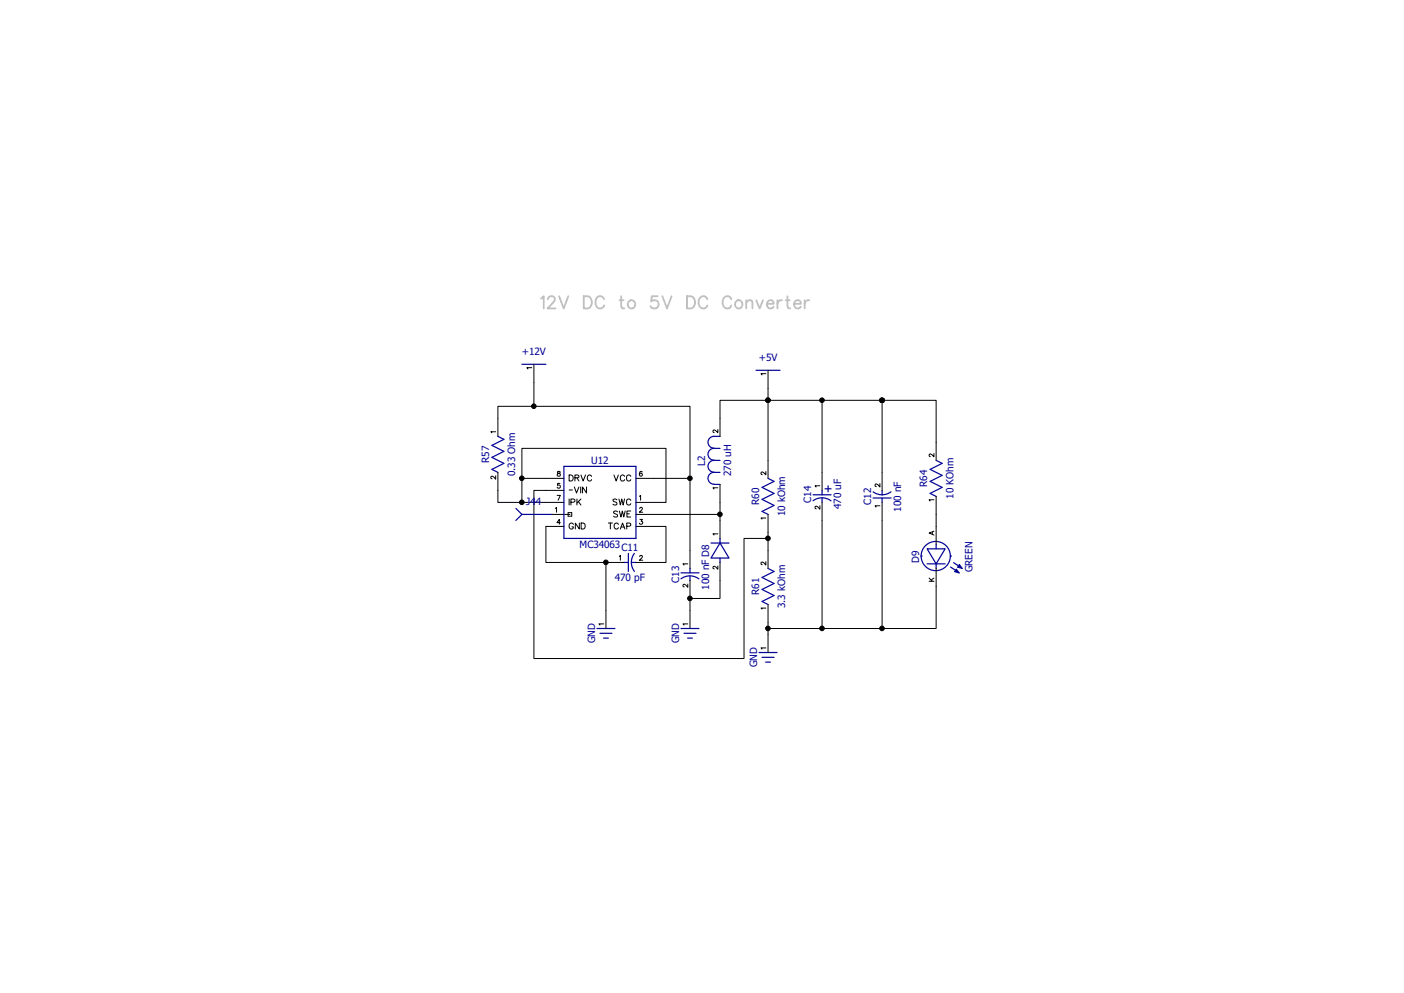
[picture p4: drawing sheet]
<svg xmlns="http://www.w3.org/2000/svg" width="297mm" height="210mm" viewBox="0 0 297 210" stroke-linecap="round" stroke-linejoin="round" font-family="sans-serif">
<path d="M0 0h297v210h-297z" fill-rule="evenodd" fill="#fff" stroke="#fff" stroke-width=".34"/>
<g fill="none" stroke="#c0c0c0" stroke-width=".38">
<path d="M114.4 63.2l.6-.5v2.5M115.9 63.3l.1-.4a.8 .8 0 0 1 1.3 0l.1 .3-.1 .4-1.5 1.6h1.7M118.3 62.7l1 2.5 .9-2.5M123.5 62.7h.8a1.39 1.39 0 0 1 .9 1.2 1.39 1.39 0 0 1-.9 1.3h-.8zM127.8 63.3a.93 .93 0 0 0-1.1-.7 .93 .93 0 0 0-.7 1 1.11 1.11 0 0 0 .2 1.3 1.11 1.11 0 0 0 1.2 .2l.4-.5M131.1 63.5h.8M131.4 62.7v2l.1 .4 .5 .1M139.1 62.7h-1.2l-.1 1.1a.9 .9 0 0 1 1.3-.1 .9 .9 0 0 1-.2 1.4 .9 .9 0 0 1-1.3-.4M140.1 62.7l1 2.5 1-2.5M145.3 62.7h.9a1.39 1.39 0 0 1 .9 1.2 1.39 1.39 0 0 1-.9 1.3h-.9zM149.6 63.3a.96 .96 0 0 0-1-.7 .96 .96 0 0 0-.8 1 1.14 1.14 0 0 0 .2 1.3 1.14 1.14 0 0 0 1.3 .2l.3-.5M154.7 63.3a.93 .93 0 0 0-1.1-.6 .93 .93 0 0 0-.7 .9 1.14 1.14 0 0 0 .2 1.3 1.14 1.14 0 0 0 1.2 .2l.4-.5"/>
<path d="M157.9 64l.6-.5 .6 .1 .1 1.6M157.9 63.5v1.7M160 63.5l.7 1.7 .7-1.7M162.2 64.3h1.5a.72 .72 0 0 0-.8-.8 .72 .72 0 0 0-.7 .8 .79 .79 0 0 0 .5 .9 .79 .79 0 0 0 1-.3M164.5 63.5v1.7M165.4 63.5a.8 .8 0 0 0-.9 .8M166.2 63.5h.8M166.6 62.7v2l.1 .4 .5 .1M168 64.3h1.4a.72 .72 0 0 0-.7-.8 .72 .72 0 0 0-.7 .8 .79 .79 0 0 0 .4 .9 .79 .79 0 0 0 1-.3M170.2 63.5v1.7M171.2 63.5a.8 .8 0 0 0-1 .8"/>
<circle cx="133.6" cy="64.3" r=".86"/>
<circle cx="156.3" cy="64.3" r=".84"/>
</g>
<g fill="none" stroke="#000" stroke-width=".21">
<path d="M112.5 77.8h-1l.2 .2M112.9 77v8.9h-7.6v6.4M162 79h-1l.2 .3M162.5 78.3v6.4h-10.2v7.6M104.9 91.3h-1.1l.3 .2M105.3 99.9v6.4h14M112.9 85.9h33.1v15.3M118 99.7v.3l.4 .2 .1 .2-.1 .3h-.3l-.2-.2 .1-.3 .5-.3-.1-.2zM135.8 99.8v-.1a.45 .45 0 0 0-.6 .5 .45 .45 0 0 0 .6 .4 .33 .33 0 0 0-.1-.5 .33 .33 0 0 0-.4 .3M151.8 90.8v.7l-.8-.6-.1 .1-.1 .3 .3 .2M162 99.7v.7l-.8-.6-.2 .1v.3l.2 .2M173.9 84.7h12.7v19"/>
<path d="M186.2 84.3h.8v.7h-.8zM186.6 84.7h.1M186.6 84.7h11.4v12.7M197.6 95.9v.7l-.8-.6-.2 .1v.3l.2 .2M104.9 100.6v.7l-.8-.6-.3 .2 .1 .3 .2 .1M110.4 101.2v-6.4h30.5v11.5h-6.4M116.8 108.8h3.8M117.5 107.5l.2-.2v1M117.9 104.8h.6l-.4 1M118.4 102.2h-.4l-.1 .5a.35 .35 0 0 1 .6 0 .35 .35 0 0 1-.1 .5 .35 .35 0 0 1-.5-.2M118.5 110.5h-.7l.5-.6v1M119.3 111.3h-3.8v7.7h12.7v13.9"/>
<path d="M119.3 103.7h-6.4v35.6h44.5v-25.4h5.1M119.3 101.2h-8.9v5.1M120.2 108.4h.7v.8h-.7zM120.4 100.5h.4a.68 .68 0 0 1 .5 .6 .68 .68 0 0 1-.5 .6h-.4zM120.4 103.6h.7M120.4 105.5v1.3M120.8 106.2l.8-.1v-.4l-.8-.2v1.3M121.3 110.9a.46 .46 0 0 0-.6-.3 .46 .46 0 0 0-.3 .5v.3a.45 .45 0 0 0 .4 .5 .45 .45 0 0 0 .5-.5h-.3M121.5 103l.5 1.3 .5-1.3M121.6 101h.8v-.4l-.8-.1v1.2M122 105.5v1.3M122 101l.5 .7"/>
<path d="M122.3 106.1l.6 .7M122.6 110.6v1.3l-.9-1.3v1.3M122.9 103v1.3M122.9 100.5l.5 1.2 .5-1.2M122.9 105.5l-.9 .9M122.9 110.6h.5a.68 .68 0 0 1 .4 .7 .68 .68 0 0 1-.4 .6h-.5zM124.1 103v1.3l-.9-1.3v1.3M125.1 100.8a.46 .46 0 0 0-.5-.3 .46 .46 0 0 0-.4 .5v.3a.46 .46 0 0 0 .4 .4 .46 .46 0 0 0 .5-.3M128.2 119h.1M128.2 119h3.8M128.7 110.6h.8M129.1 110.6v1.3"/>
<path d="M129.9 100.5l.4 1.2 .5-1.2M130.5 105.7l-.3-.2-.5 .2 .1 .3 .6 .3 .1 .2v.1l-.3 .2-.5-.2M130.6 108.2l-.3-.1-.5 .1 .1 .4 .6 .2 .1 .2v.2l-.3 .1-.5-.1M130.8 110.9a.46 .46 0 0 0-.5-.3 .46 .46 0 0 0-.4 .5v.3a.46 .46 0 0 0 .4 .5 .46 .46 0 0 0 .5-.3M130.9 105.5l.3 1.3 .3-1.3 .3 1.3 .3-1.3M131 117.7l.2-.2v1M131 108.1l.4 1.2 .3-1.2 .3 1.2 .2-1.2M131.2 111.9l.5-1.3 .5 1.3M131.4 111.5h.6M132.1 100.8a.46 .46 0 0 0-.5-.3 .46 .46 0 0 0-.4 .5v.3a.46 .46 0 0 0 .4 .4 .46 .46 0 0 0 .5-.3M132.6 111.3l.8-.1v-.5l-.8-.1v1.3M132.6 108.7h.5"/>
<path d="M133.4 105.8a.46 .46 0 0 0-.5-.3 .46 .46 0 0 0-.4 .5v.3a.46 .46 0 0 0 .4 .5 .46 .46 0 0 0 .5-.3M133.4 100.8a.46 .46 0 0 0-.5-.3 .46 .46 0 0 0-.4 .5v.3a.46 .46 0 0 0 .4 .4 .46 .46 0 0 0 .5-.3M133.4 108.1h-.8v1.2h.8M134.5 101.2h11.5v19M134.5 108.8h17.8v5.1M134.5 111.3h6.4v7.7h-6.4M135.3 105l.2-.2v1M135.3 117.7l.2-.2h.3l.1 .2-.1 .3-.5 .5h.7M135.3 107.6l.2-.3 .3 .1 .1 .1-.1 .4-.5 .4h.7M135.4 109.9h.5l-.3 .3h.2a.36 .36 0 0 1 0 .6 .36 .36 0 0 1-.5-.1M145.5 119.3h-1l.2 .2M151.8 119.7v.7l-.7-.6-.3 .1 .1 .3 .2 .1"/>
<path d="M151.8 112.9h-1l.2 .3M151.8 103.2h-1l.2 .2M152.3 119v7.6h-6.3M152.3 102.4v6.4M162 109.6h-1l.2 .2M162 118.8v.7l-.7-.6-.3 .1v.3l.2 .1M162.5 101.2v-16.5h11.4v19M162.5 108.8v11.4M173.4 107v.7l-.7-.6-.3 .1 .1 .3 .2 .1M173.4 102.7h-1l.2 .3M173.9 106.3v26.6h-11.4M186.1 102.3v.7l-.7-.6-.3 .1 .1 .3 .2 .1"/>
<path d="M186.1 107h-1l.2 .2M186.6 106.3v26.6h-12.7M197.2 112.5v.5M197.6 112.4l-1 .3 1 .5M197.6 105.7h-1l.2 .3M198 105v10.1M127.7 132h-1l.2 .2M145.5 123.5v.7l-.7-.6-.3 .1v.3l.2 .1M145.5 132h-1l.2 .2M146 122.8v10.1M162 137h-1l.2 .3M162 128.6h-1l.2 .2"/>
<path d="M162.5 127.8v10.2M196.6 122.9h1M196.6 122.3l.6 .6M197.6 122.3l-.6 .4M198 120.2v12.7h-11.4"/>
</g>
<g fill="#000" stroke="#000" stroke-width=".21">
<circle cx="112.9" cy="85.9" r=".49"/>
<circle cx="162.5" cy="84.6" r=".49"/>
<circle cx="173.9" cy="84.6" r=".49"/>
<circle cx="186.6" cy="84.6" r=".49"/>
<circle cx="110.4" cy="101.2" r=".49"/>
<circle cx="110.4" cy="106.2" r=".49"/>
<circle cx="128.2" cy="118.9" r=".49"/>
<circle cx="145.9" cy="101.2" r=".49"/>
<circle cx="152.3" cy="108.8" r=".49"/>
<circle cx="162.5" cy="113.9" r=".49"/>
<circle cx="145.9" cy="126.6" r=".49"/>
<circle cx="162.5" cy="132.9" r=".49"/>
<circle cx="173.9" cy="132.9" r=".49"/>
<circle cx="186.6" cy="132.9" r=".49"/>
</g>
<g fill="none" stroke="#000096" stroke-width=".25">
<path d="M110.4 77h5.1M159.9 78.3h5.1M105.3 92.3l1.3 .6-2.5 1.3 2.5 1.3-2.5 1.2 2.5 1.3-2.5 1.3 1.2 .6M119.3 98.6h15.2v15.3h-15.2zM152.3 92.3h-1.3a1.25 1.25 0 0 0-1.2 1.2 1.25 1.25 0 0 0 1.2 1.3M152.3 94.8h-1.3a1.25 1.25 0 0 0-1.2 1.3 1.25 1.25 0 0 0 1.2 1.2M152.3 97.4h-1.3a1.25 1.25 0 0 0-1.2 1.2 1.25 1.25 0 0 0 1.2 1.3M152.3 99.9h-1.3a1.25 1.25 0 0 0-1.2 1.3 1.25 1.25 0 0 0 1.2 1.2M198 97.4l1.3 .6-2.5 1.3 2.5 1.2-2.5 1.3 2.5 1.3-2.5 1.3 1.2 .6M109.1 107.5l1.3 1.3M110.4 108.8l-1.3 1.3M110.4 108.8h6.4"/>
<path d="M132 119h.9M132.9 117.1v3.8M133.6 119h.9M134.2 117a3.2 3.2 0 0 0 0 3.9M150.4 114.9h3.8M151 102.4h1.3M152.3 114.9l1.9 3.1h-3.8zM152.3 113.9v1M152.3 118v1M162.5 101.2l1.2 .6-2.5 1.3 2.5 1.3-2.5 1.2 2.5 1.3-2.5 1.3 1.3 .6M172 105.9a3.2 3.2 0 0 1 3.8 0M172 104.6h3.8"/>
<path d="M173.9 103.7v.9M173.9 105.3v1M174.5 103.4h1.3M175.2 102.7v1.3M184.7 105.3h3.8M186.6 103.7v1M186.6 105.3v1M188.5 104a3.2 3.2 0 0 1-3.8 0M194.9 117.6h.1M196.1 116.1h3.8l-1.9 3.2zM196.1 119.3h3.8M198 115.1v1"/>
<path d="M198 119.3v.9M201.1 117.6h.1M201.1 119.9l1 .7M201.7 119l1.1 .7M126.3 132.9h3.8M126.9 133.9h2.6M127.7 135h1M144.1 122.4a3.2 3.2 0 0 1 3.8 0M144.1 121.2h3.8M144.1 132.9h3.8M144.7 133.9h2.5M145.5 135h1"/>
<path d="M146 120.2v1M146 121.8v1M160.6 138h3.8M161.2 139h2.5M162.5 120.2l1.2 .7-2.5 1.2 2.5 1.3-2.5 1.3 2.5 1.2-2.5 1.3 1.3 .6M162 140h1"/>
<circle cx="198" cy="117.6" r="3.1"/>
</g>
<g fill="#000096" stroke="#000096" stroke-width=".21">
<path d="M202.9 119.4l.7 .8-1-.2z"/>
<path d="M202.3 120.4l.6 .8-1-.3z"/>
</g>
<g font-size="2.1" fill="#000096">
<text x="110.4" y="75.1">+12V</text>
<text x="160.5" y="76.4">+5V</text>
<text x="103.5" y="97.9" transform="rotate(-90 103.5 97.9)">R57</text>
<text x="109" y="100.7" transform="rotate(-90 109 100.7)">0.33 Ohm</text>
<text x="125.1" y="98.2">U12</text>
<text x="149.2" y="98.5" transform="rotate(-90 149.2 98.5)">L2</text>
<text x="154.7" y="100.7" transform="rotate(-90 154.7 100.7)">270 uH</text>
<text x="111.3" y="106.9">J44</text>
<text x="160.6" y="106.8" transform="rotate(-90 160.6 106.8)">R60</text>
<text x="171.6" y="106.3" transform="rotate(-90 171.6 106.3)">C14</text>
<text x="178" y="107.7" transform="rotate(-90 178 107.7)">470 uF</text>
<text x="184.3" y="106.8" transform="rotate(-90 184.3 106.8)">C12</text>
<text x="196.2" y="103" transform="rotate(-90 196.2 103)">R64</text>
<text x="201.7" y="105.5" transform="rotate(-90 201.7 105.5)">10 KOhm</text>
<text x="166.1" y="109.2" transform="rotate(-90 166.1 109.2)">10 kOhm</text>
<text x="190.7" y="108.2" transform="rotate(-90 190.7 108.2)">100 nF</text>
<text x="122.6" y="116">MC34063</text>
<text x="131.5" y="116.6">C11</text>
<text x="194.5" y="119.1" transform="rotate(-90 194.5 119.1)">D9</text>
<text x="130" y="123">470 pF</text>
<text x="143.7" y="123.3" transform="rotate(-90 143.7 123.3)">C13</text>
<text x="150" y="124.7" transform="rotate(-90 150 124.7)">100 nF D8</text>
<text x="160.6" y="125.9" transform="rotate(-90 160.6 125.9)">R61</text>
<text x="205.7" y="121.1" transform="rotate(-90 205.7 121.1)">GREEN</text>
<text x="166.1" y="128.6" transform="rotate(-90 166.1 128.6)">3.3 kOhm</text>
<text x="125.9" y="136.1" transform="rotate(-90 125.9 136.1)">GND</text>
<text x="143.7" y="136.1" transform="rotate(-90 143.7 136.1)">GND</text>
<text x="160.2" y="141.1" transform="rotate(-90 160.2 141.1)">GND</text>
</g>
</svg>
